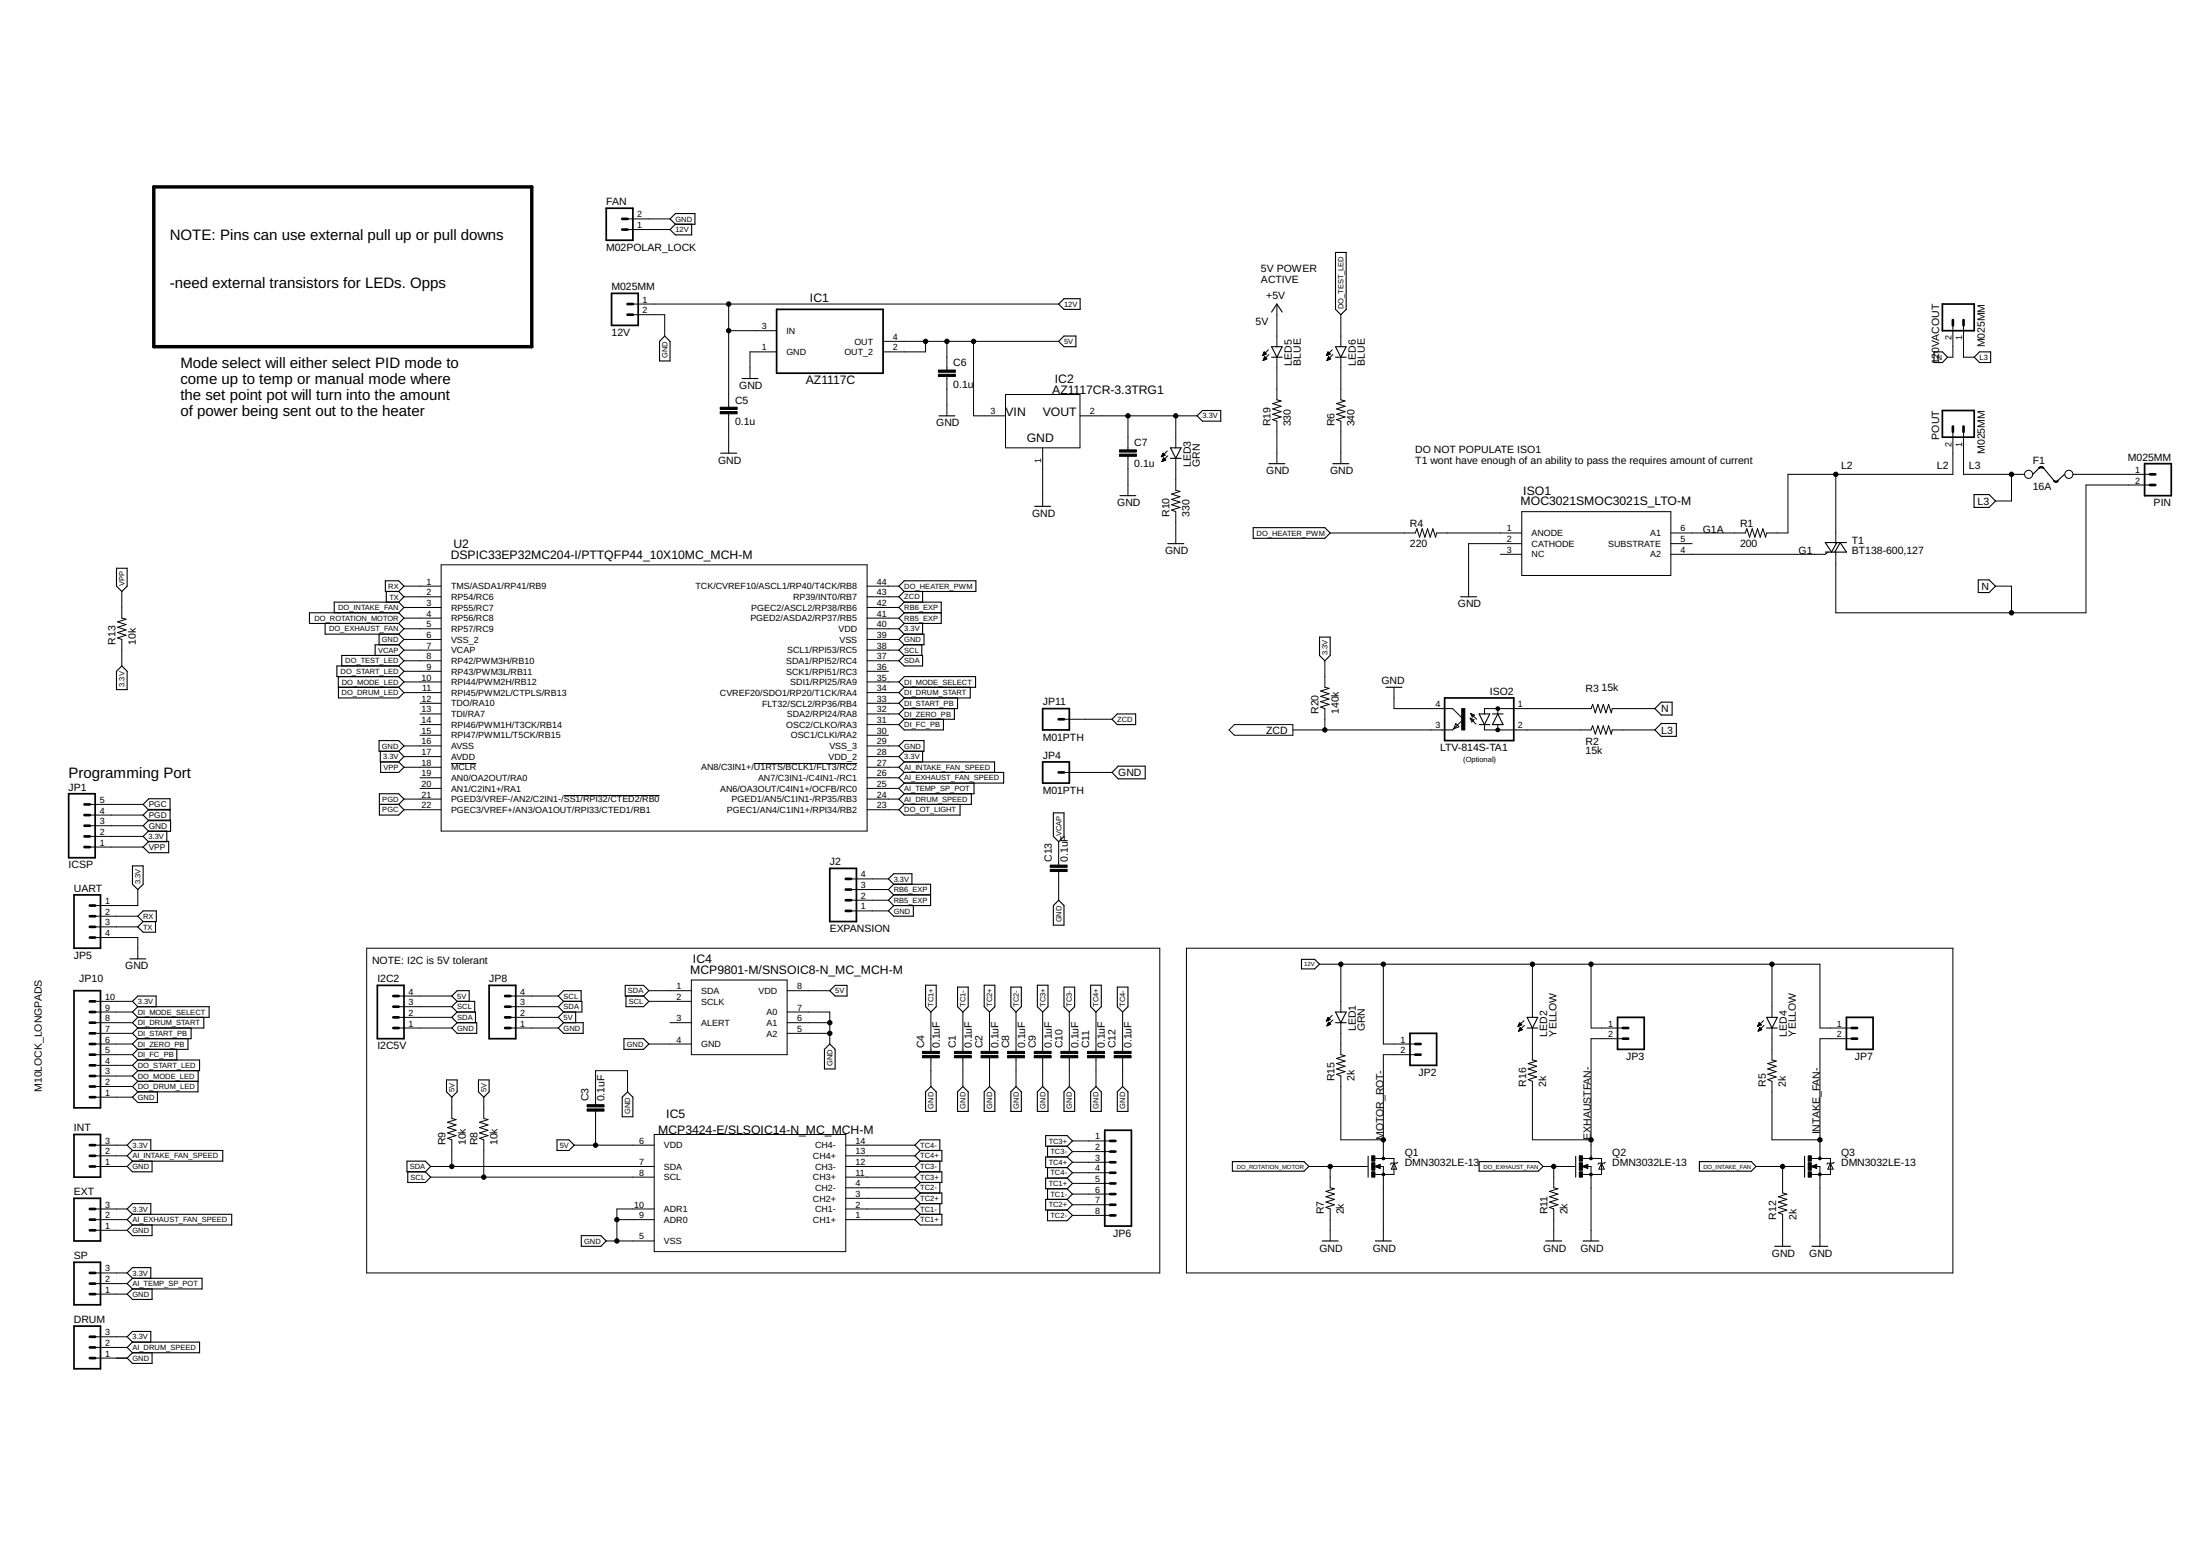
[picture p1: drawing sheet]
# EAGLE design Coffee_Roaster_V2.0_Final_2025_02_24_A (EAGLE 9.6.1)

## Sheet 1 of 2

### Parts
12V  M025MM  [SCREWTERMINAL-5MM-2]
120VACOUT  M025MM  [SCREWTERMINAL-5MM-2]
C1  0.1uF  CAP0805  [0805]
C2  0.1uF  CAP0805  [0805]
C3  0.1uF  CAP0805  [0805]
C4  0.1uF  CAP0805  [0805]
C5  0.1u  CAP1206  [1206]
C6  0.1u  CAP1206  [1206]
C7  0.1u  CAP1206  [1206]
C8  0.1uF  CAP0805  [0805]
C9  0.1uF  CAP0805  [0805]
C10  0.1uF  CAP0805  [0805]
C11  0.1uF  CAP0805  [0805]
C12  0.1uF  CAP0805  [0805]
C13  0.1uF  CAP0805  [0805]
DRUM  M03POLAR_LOCK  [MOLEX-1X3_LOCK]
EXT  M03POLAR_LOCK  [MOLEX-1X3_LOCK]
F1  16A  FUSE  [FUSE]
FAN  M02POLAR_LOCK  [MOLEX-1X2_LOCK]
I2C2  I2C5V  M04JST  [1X04-1.5MM_JST]
IC1  AZ1117C  ADP3338AKCZ-5-R7  [SOT230P700X180-4N]
IC2  AZ1117CR-3.3TRG1  [SOT89_AZ1117_DIO]
IC4  MCP9801-M/SNSOIC8-N_MC_MCH-M  [SOIC8-N_MC_MCH-M]
IC5  MCP3424-E/SLSOIC14-N_MC_MCH-M  [SOIC14-N_MC_MCH-M]
INT  M03POLAR_LOCK  [MOLEX-1X3_LOCK]
ISO1  MOC3021SMOC3021S_LTO-M  [MOC3021S_LTO-M]
ISO2  LTV-814S-TA1  SFH6206  [DIL4-SMD]
J2  EXPANSION  M04JST  [1X04-1.5MM_JST]
JP1  ICSP  M05PTH  [1X05]
JP2  M02POLAR_LOCK  [MOLEX-1X2_LOCK]
JP3  M02POLAR_LOCK  [MOLEX-1X2_LOCK]
JP4  M01PTH  [1X01]
JP5  UART  M04LOCK  [1X04_LOCK]
JP6  M083.5MM-8  [SCREWTERMINAL-3.5MM-8]
JP7  M02POLAR_LOCK  [MOLEX-1X2_LOCK]
JP8  M04LOCK_LONGPADS  [1X04_LOCK_LONGPADS]
JP10  M10LOCK_LONGPADS  [1X10_LOCK_LONGPADS]
JP11  M01PTH  [1X01]
LED1  GRN  LED1206  [LED-1206]
LED2  YELLOW  LED1206  [LED-1206]
LED3  GRN  LED1206  [LED-1206]
LED4  YELLOW  LED1206  [LED-1206]
LED5  BLUE  LED1206  [LED-1206]
LED6  BLUE  LED1206  [LED-1206]
PIN  M025MM  [SCREWTERMINAL-5MM-2]
POUT  M025MM  [SCREWTERMINAL-5MM-2]
Q1  DMN3032LE-13  NFET_SOT_223  [SOT223]
Q2  DMN3032LE-13  NFET_SOT_223  [SOT223]
Q3  DMN3032LE-13  NFET_SOT_223  [SOT223]
R1  200  R-US_R2512  [R2512]
R2  15k  R-US_R2512  [R2512]
R3  15k  R-US_R2512  [R2512]
R4  220  RESISTOR1206  [1206]
R5  2k  RESISTOR1206  [1206]
R6  340  RESISTOR1206  [1206]
R7  2k  RESISTOR1206  [1206]
R8  10k  R-US_M0805  [M0805]
R9  10k  R-US_M0805  [M0805]
R10  330  RESISTOR1206  [1206]
R11  2k  RESISTOR1206  [1206]
R12  2k  RESISTOR1206  [1206]
R13  10k  R-US_M0805  [M0805]
R15  2k  RESISTOR1206  [1206]
R16  2k  RESISTOR1206  [1206]
R19  330  RESISTOR1206  [1206]
R20  140k  RESISTOR1206  [1206]
SP  M03POLAR_LOCK  [MOLEX-1X3_LOCK]
T1  BT138-600,127  BT138-V  [TO220BV]
U2  DSPIC33EP32MC204-I/PTTQFP44_10X10MC_MCH-M  [TQFP44_10X10MC_MCH-M]

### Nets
3.3V: C7.1 DRUM.3 EXT.3 IC2.2(OUTPUT) INT.3 J2.4 JP1.2 JP5.1 JP10.10 LED3.A R13.1 R20.2 SP.3 U2.17(AVDD) U2.28(VDD_2) U2.40(VDD)
5V: C3.1 C6.1 I2C2.4 IC1.2(OUT_2) IC1.4(OUT) IC2.3(INPUT) IC4.8(VDD) IC5.6(VDD) JP8.2 LED5.A R8.2 R9.2 ; supply symbol labelled +5V
12V: 12V.1 C5.1 FAN.1 IC1.3(IN) JP2.1 JP3.1 JP7.1 LED1.A LED2.A LED4.A
AI_DRUM_SPEED: DRUM.2 U2.24(PGED1/AN5/C1IN1-/RP35/RB3)
AI_EXHAUST_FAN_SPEED: EXT.2 U2.26(AN7/C3IN1-/C4IN1-/RC1)
AI_INTAKE_FAN_SPEED: INT.2 U2.27(AN8/C3IN1+/!U1RTS/BCLK1/FLT3/RC2)
AI_TEMP_SP_POT: SP.2 U2.25(AN6/OA3OUT/C4IN1+/OCFB/RC0)
DI_DRUM_START: JP10.8 U2.34(CVREF20/SDO1/RP20/T1CK/RA4)
DI_FC_PB: JP10.5 U2.31(OSC2/CLKO/RA3)
DI_MODE_SELECT: JP10.9 U2.35(SDI1/RPI25/RA9)
DI_START_PB: JP10.7 U2.33(FLT32/SCL2/RP36/RB4)
DI_ZERO_PB: JP10.6 U2.32(SDA2/RPI24/RA8)
DO_DRUM_LED: JP10.2 U2.11(RPI45/PWM2L/CTPLS/RB13)
DO_EXHAUST_FAN: Q2.1(G) R11.2 U2.5(RP57/RC9)
DO_HEATER_PWM: R4.1 U2.44(TCK/CVREF10/ASCL1/RP40/T4CK/RB8)
DO_INTAKE_FAN: Q3.1(G) R12.2 U2.3(RP55/RC7)
DO_MODE_LED: JP10.3 U2.10(RPI44/PWM2H/RB12)
DO_OT_LIGHT: U2.23(PGEC1/AN4/C1IN1+/RPI34/RB2)
DO_ROTATION_MOTOR: Q1.1(G) R7.2 U2.4(RP56/RC8)
DO_START_LED: JP10.4 U2.9(RP43/PWM3L/RB11)
DO_TEST_LED: LED6.A U2.8(RP42/PWM3H/RB10)
EXHAUSTFAN-: JP3.2 Q2.2(D) Q2.4(D) R16.1
G1: ISO1.4(A2) T1.G
G1A: ISO1.6(A1) R1.1
GND: 12V.2 C1.1 C2.1 C3.2 C4.1 C5.2 C6.2 C7.2 C8.1 C9.1 C10.1 C11.1 C12.1 C13.1 DRUM.1 EXT.1 FAN.2 I2C2.1 IC1.1(GND) IC2.1(ADJ/GND) IC4.4(GND) IC4.5(A2) IC4.6(A1) IC4.7(A0) IC5.5(VSS) IC5.9(ADR0) IC5.10(ADR1) INT.1 ISO1.2(CATHODE) ISO2.4(C) J2.1 JP1.3 JP4.1 JP5.4 JP8.1 JP10.1 Q1.3(S) Q2.3(S) Q3.3(S) R6.1 R7.1 R10.1 R11.1 R12.1 R19.1 SP.1 U2.6(VSS_2) U2.16(AVSS) U2.29(VSS_3) U2.39(VSS)
INTAKE_FAN-: JP7.2 Q3.2(D) Q3.4(D) R5.1
L1: F1.2 PIN.1
L2: POUT.2 R1.2 T1.T2(A2)
L3: 120VACOUT.1 F1.1 POUT.1 R2.2
MOTOR_ROT-: JP2.2 Q1.2(D) Q1.4(D) R15.1
N: 120VACOUT.2 PIN.2 R3.2 T1.T1(A1)
N$1: ISO1.1(ANODE) R4.2
N$2: LED3.C R10.2
N$3: LED1.C R15.2
N$4: LED2.C R16.2
N$6: ISO2.1(AC1) R3.1
N$7: ISO2.2(AC2) R2.1
N$8: LED4.C R5.2
N$10: LED6.C R6.2
N$13: LED5.C R19.2
PGC: JP1.5 U2.22(PGEC3/VREF+/AN3/OA1OUT/RPI33/CTED1/RB1)
PGD: JP1.4 U2.21(PGED3/VREF-/AN2/C2IN1-/!SS1/RPI32/CTED2/RB0)
RB5_EXP: J2.2 U2.41(PGED2/ASDA2/RP37/RB5)
RB6_EXP: J2.3 U2.42(PGEC2/ASCL2/RP38/RB6)
RX: JP5.2 U2.1(TMS/ASDA1/RP41/RB9)
SCL: I2C2.3 IC4.2(SCLK) IC5.8(SCL) JP8.4 R8.1 U2.38(SCL1/RPI53/RC5)
SDA: I2C2.2 IC4.1(SDA) IC5.7(SDA) JP8.3 R9.1 U2.37(SDA1/RPI52/RC4)
TC1+: C4.2 IC5.1(CH1+) JP6.5
TC1-: C1.2 IC5.2(CH1-) JP6.6
TC2+: C2.2 IC5.3(CH2+) JP6.7
TC2-: C8.2 IC5.4(CH2-) JP6.8
TC3+: C9.2 IC5.11(CH3+) JP6.1
TC3-: C10.2 IC5.12(CH3-) JP6.2
TC4+: C11.2 IC5.13(CH4+) JP6.3
TC4-: C12.2 IC5.14(CH4-) JP6.4
TX: JP5.3 U2.2(RP54/RC6)
VCAP: C13.2 U2.7(VCAP)
VPP: JP1.1 R13.2 U2.18(!MCLR)
ZCD: ISO2.3(E) JP11.1 R20.1 U2.43(RP39/INT0/RB7)
Unconnected: IC4.3(ALERT) ISO1.3(NC) ISO1.5(SUBSTRATE) U2.12(TDO/RA10) U2.13(TDI/RA7) U2.14(RPI46/PWM1H/T3CK/RB14) U2.15(RPI47/PWM1L/T5CK/RB15) U2.19(AN0/OA2OUT/RA0) U2.20(AN1/C2IN1+/RA1) U2.30(OSC1/CLKI/RA2) U2.36(SCK1/RPI51/RC3)

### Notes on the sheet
- 5V POWER
  ACTIVE
- NOTE: Pins can use external pull up or pull downs
  
  
  -need external transistors for LEDs. Opps
- Mode select will either select PID mode to
  come up to temp or manual mode where
  the set point pot will turn into the amount
  of power being sent out to the heater
- DO NOT POPULATE ISO1
  T1 wont have enough of an ability to pass the requires amount of current
- (Optional)
- Programming Port
- NOTE: I2C is 5V tolerant

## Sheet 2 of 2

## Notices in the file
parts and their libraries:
MOC3021S: COPYRIGHT: Copyright (C) 2018 Accelerated Designs. All rights reserved
SparkFun-Connectors: Licensing: Creative Commons ShareAlike 4.0 International - https://creativecommons.org/licenses/by-sa/4.0
AZ1117CR-3.3TRG1: COPYRIGHT: Copyright (C) 2022 Ultra Librarian. All rights reserved.
